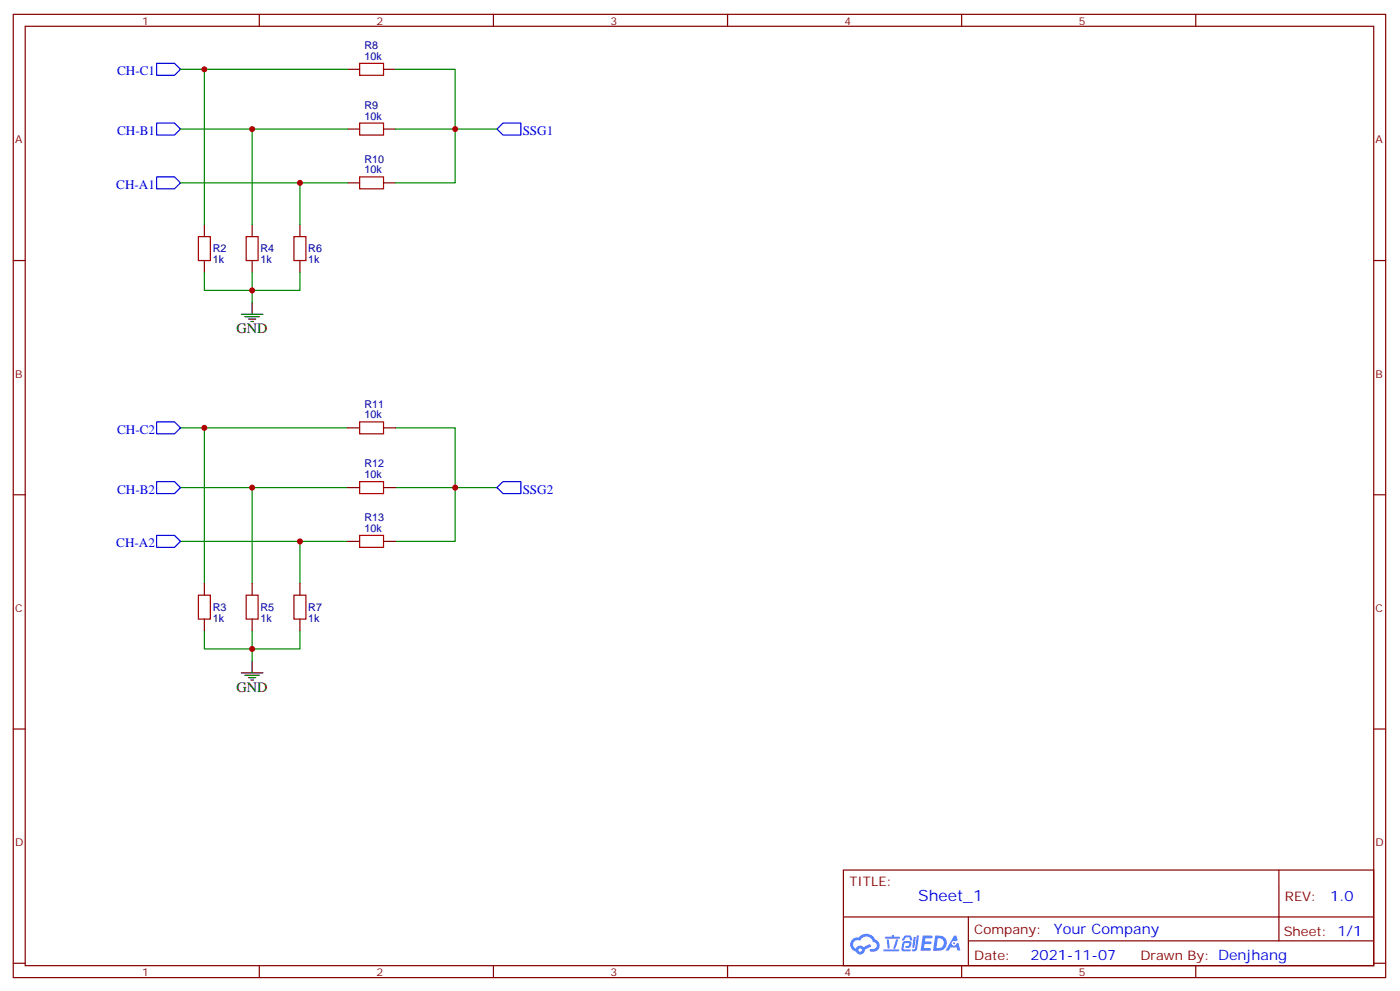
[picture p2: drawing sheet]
<svg xmlns="http://www.w3.org/2000/svg" width="413mm" height="293mm" viewBox="0 0 413 293" stroke-linecap="round" stroke-linejoin="round" font-family="sans-serif">
<g fill="none" stroke="#870000" stroke-width=".35">
<path d="M3.9 4.2h405.4v284.4h-405.4zM7.4 7.8h398.3v277.2h-398.3zM76.6 4.2v3.6M145.7 4.2v3.6M214.9 4.2v3.6M284 4.2v3.6M353.2 4.2v3.6M3.9 76.9h3.5M405.7 76.9h3.6M3.9 146h3.5M405.7 146h3.6M3.9 215.2h3.5"/>
<path d="M405.7 215.2h3.6M249.1 256.8h156.6v28.2h-156.6zM377.7 256.8v20.9M249.1 270.7h156.5M286 277.7h119.6M286 270.7v14.1M3.9 284.3h3.5M76.6 285v3.6M145.7 285v3.6M214.9 285v3.6M284 285v3.6M353.2 285v3.6"/>
<path d="M405.7 284.3h3.6"/>
</g>
<g fill="#5487ff">
<path d="M272.5 276.2h2.6l.3 .2-.1 .5-2 .1-.1 .9h1.6l.4 .4-.4 .4h-1.7l-.2 1.2h1.8l.2 .3-.2 .4h-2.8z"/>
<path d="M281.8 276.2h.7l.3 1.3-.6 .4a.74 .74 0 0 0-1.1 .3 .74 .74 0 0 0 .5 1 .74 .74 0 0 0 .9-.7l.5-.2 .6 2.3h-.8l-.2-.9h-1.9l-.5 .9h-.9z"/>
<path d="M269.9 276.6h.6l-.4 2.9a.31 .31 0 0 1-.4 .3 .31 .31 0 0 1-.2-.3z"/>
<path d="M270.8 276.1h.6l-.5 4a.89 .89 0 0 1-.7 .7 .89 .89 0 0 1-.9-.3l1-.5z"/>
<path d="M267.1 276.3l.7-.2 1.1 .1 .6 1.3-.6 .1-.4-.9-1 .1a.95 .95 0 0 1-1 .8l-.1-.2z"/>
<path d="M266.8 278l1.8-.2a1.04 1.04 0 0 1 .6 1.1 1.04 1.04 0 0 1-.9 .9h-.6a.29 .29 0 0 1-.3-.3 .29 .29 0 0 1 .3-.3h.7l.2-.8h-1.5l-.3 1.8h1.9a.29 .29 0 0 1 .3 .3 .29 .29 0 0 1-.3 .3h-2l-.4-.3 .2-2.1z"/>
<path d="M260.9 280.2h4.4a.3 .3 0 0 1 .3 .3 .3 .3 0 0 1-.3 .3h-4.3z"/>
<path d="M264.7 277.3h.6l-.5 1.7a1.02 1.02 0 0 1-.7 1.1l-.3-.3z"/>
<path d="M261.9 277.3h.6l.3 2.4-.3 .3-.3-.2z"/>
<path d="M261.5 276.5h1.9l.2-.5h.5l-.1 .5h1.5a.29 .29 0 0 1 .3 .3 .29 .29 0 0 1-.3 .3h-3.9z"/>
<path d="M276.2 276.2l-.6 4.4h1.4a2.27 2.27 0 0 0 2.7-2.2 2.27 2.27 0 0 0-2.8-2.2zM277 277a1.5 1.5 0 0 1 1.8 1.5 1.5 1.5 0 0 1-1.9 1.4h-.3z"/>
<path d="M251.8 277.3a2.09 2.09 0 0 0 1 3.6 1.37 1.37 0 0 0 1.5 .8 1.37 1.37 0 0 0 1.1-1.4l1.9-.9-.4-.7-1.8 .9a1.4 1.4 0 0 0-2.3 .4 1.32 1.32 0 0 1-.7-1.8 1.32 1.32 0 0 1 1.9-.5 2.02 2.02 0 0 1 2.1-1.2 2.02 2.02 0 0 1 1.8 1.6 1.09 1.09 0 0 1 1 1.3 1.09 1.09 0 0 1-1.5 .7 .41 .41 0 0 0-.5 .4 .41 .41 0 0 0 .4 .4 1.89 1.89 0 0 0 2.4-1.1 1.89 1.89 0 0 0-1.2-2.5 2.98 2.98 0 0 0-5-.6l-1 .2zM253.5 280.5a.55 .55 0 0 1 1.1 0 .55 .55 0 0 1-1.1 0z"/>
<circle cx="281.8" cy="278.4" r=".28"/>
</g>
<path d="M46.2 18.7h5.3l1.8 1.8-1.8 1.7h-5.3zM46.2 36.3h5.3l1.8 1.8-1.8 1.8h-5.3zM148.6 36.3h5.2v3.6h-5.2l-1.8-1.8zM46.2 52.2h5.3l1.8 1.8-1.8 1.7h-5.3zM46.2 124.5h5.3l1.8 1.8-1.8 1.8h-5.3zM46.2 158h5.3l1.8 1.8-1.8 1.8h-5.3zM46.2 142.2h5.3l1.8 1.7-1.8 1.8h-5.3zM148.6 142.2h5.2v3.5h-5.2l-1.8-1.8z" fill="none" stroke="#00f" stroke-width=".35"/>
<path d="M106.2 18.7h7.1v3.5h-7.1zM106.2 36.3h7.1v3.6h-7.1zM106.2 52.2h7.1v3.5h-7.1zM58.6 69.8h3.5v7.1h-3.5zM72.7 69.8h3.5v7.1h-3.5zM86.8 69.8h3.5v7.1h-3.5zM106.2 124.5h7.1v3.6h-7.1zM106.2 158h7.1v3.6h-7.1zM106.2 142.2h7.1v3.5h-7.1zM58.6 175.7h3.5v7h-3.5zM72.7 175.7h3.5v7h-3.5zM86.8 175.7h3.5v7h-3.5z" fill="none" stroke="#a10000" stroke-width=".35"/>
<g fill="none" stroke="#870000" stroke-width=".35">
<path d="M102.7 20.5h3.5M102.7 38.1h3.5M113.3 20.5h3.5M113.3 38.1h3.5M102.7 54h3.5M113.3 54h3.5M60.4 66.3v3.5M60.4 76.9v3.5M74.5 66.3v3.5M74.5 76.9v3.5M88.6 66.3v3.5M88.6 76.9v3.5"/>
<path d="M102.7 126.3h3.5M113.3 126.3h3.5M102.7 159.8h3.5M102.7 143.9h3.5M113.3 159.8h3.5M113.3 143.9h3.5M60.4 172.2v3.5M74.5 172.2v3.5M88.6 172.2v3.5M60.4 182.7v3.6M74.5 182.7v3.6M88.6 182.7v3.6"/>
</g>
<g fill="none" stroke="#008700" stroke-width=".35">
<path d="M53.3 20.5h7.1v45.8M53.3 38.1h21.2v28.2M60.4 20.5h42.3M74.5 38.1h28.2M116.8 20.5h17.6v17.6h-17.6M146.8 38.1h-12.4v15.9h-17.6M53.3 54h35.3v12.3M88.6 54h14.1M60.4 80.4v5.3h28.2v-5.3M74.5 80.4v8.9M53.3 126.3h7.1v45.9M60.4 126.3h42.3"/>
<path d="M116.8 126.3h17.6v17.6h-17.6M53.3 159.8h35.3v12.4M53.3 143.9h21.2v28.3M74.5 143.9h28.2M88.6 159.8h14.1M146.8 143.9h-12.4v15.9h-17.6M60.4 186.3v5.3h28.2v-5.3M74.5 186.3v8.8"/>
</g>
<path d="M71.3 92.8h6.3M72.4 93.5h4.2M73.4 94.2h2.1M74.1 94.9h.7M74.5 89.3v3.5M71.3 198.6h6.3M72.4 199.3h4.2M74.5 195.1v3.5M73.4 200h2.1M74.1 200.7h.7" fill="none" stroke="#000" stroke-width=".35"/>
<g fill="#c00">
<circle cx="74.5" cy="85.7" r=".88"/>
<circle cx="88.6" cy="54" r=".88"/>
<circle cx="74.5" cy="38.1" r=".88"/>
<circle cx="60.4" cy="20.5" r=".88"/>
<circle cx="134.4" cy="38.1" r=".88"/>
<circle cx="134.4" cy="143.9" r=".88"/>
<circle cx="60.4" cy="126.3" r=".88"/>
<circle cx="74.5" cy="143.9" r=".88"/>
<circle cx="88.6" cy="159.8" r=".88"/>
<circle cx="74.5" cy="191.6" r=".88"/>
</g>
<text font-size="4.6" fill="#00f" x="271.2" y="265.8">Sheet_1</text>
<g font-size="4.2">
<text x="69.9" y="98.4">GND</text>
<text x="69.9" y="204.3">GND</text>
</g>
<g font-size="4.2" fill="#00f">
<text x="392.9" y="266.1">1.0</text>
<text x="311.3" y="275.6">Your Company</text>
<text x="304.3" y="283.4">2021-11-07</text>
</g>
<g font-size="3.9" fill="#00f">
<text x="34.6" y="22.2">CH-C1</text>
<text x="34.6" y="39.9">CH-B1</text>
<text x="154.4" y="39.9">SSG1</text>
<text x="34.3" y="55.7">CH-A1</text>
<text x="34.6" y="128.1">CH-C2</text>
<text x="34.6" y="145.7">CH-B2</text>
<text x="154.4" y="145.7">SSG2</text>
<text x="34.3" y="161.6">CH-A2</text>
</g>
<g font-size="3.9" fill="#800">
<text x="250.9" y="261.4">TITLE:</text>
<text x="379.5" y="266.1">REV:</text>
<text x="287.8" y="275.6">Company:</text>
<text x="379.1" y="276.2">Sheet: 1/1</text>
<text x="287.8" y="283.3">Date:</text>
<text x="336.8" y="283.4">Drawn By: Denjhang</text>
</g>
<g font-size="3.2" fill="#800">
<text x="42" y="7.2">1</text>
<text x="111.2" y="7.2">2</text>
<text x="180.3" y="7.2">3</text>
<text x="249.4" y="7.2">4</text>
<text x="318.6" y="7.2">5</text>
<text x="4.4" y="42.3">A</text>
<text x="406.3" y="42.3">A</text>
<text x="4.4" y="111.5">B</text>
<text x="406.3" y="111.5">B</text>
<text x="4.4" y="180.6">C</text>
<text x="406.3" y="180.6">C</text>
<text x="4.4" y="249.8">D</text>
<text x="406.3" y="249.8">D</text>
<text x="42" y="288">1</text>
<text x="111.2" y="288">2</text>
<text x="180.3" y="288">3</text>
<text x="249.4" y="288">4</text>
<text x="318.6" y="288">5</text>
</g>
<g font-size="3.2" fill="#000080">
<text x="107.7" y="17.6">10k</text>
<text x="107.7" y="14.5">R8</text>
<text x="107.7" y="35.3">10k</text>
<text x="107.7" y="32.1">R9</text>
<text x="107.7" y="48">R10</text>
<text x="107.7" y="51.2">10k</text>
<text x="62.8" y="77.7">1k</text>
<text x="62.8" y="74.5">R2</text>
<text x="76.9" y="77.7">1k</text>
<text x="76.9" y="74.5">R4</text>
<text x="91.1" y="77.7">1k</text>
<text x="91.1" y="74.5">R6</text>
<text x="107.7" y="123.5">10k</text>
<text x="107.7" y="120.3">R11</text>
<text x="107.7" y="137.9">R12</text>
<text x="107.7" y="141.1">10k</text>
<text x="107.7" y="153.8">R13</text>
<text x="107.7" y="157">10k</text>
<text x="62.8" y="183.6">1k</text>
<text x="62.8" y="180.3">R3</text>
<text x="76.9" y="183.6">1k</text>
<text x="76.9" y="180.4">R5</text>
<text x="91.1" y="183.6">1k</text>
<text x="91.1" y="180.4">R7</text>
</g>
</svg>
